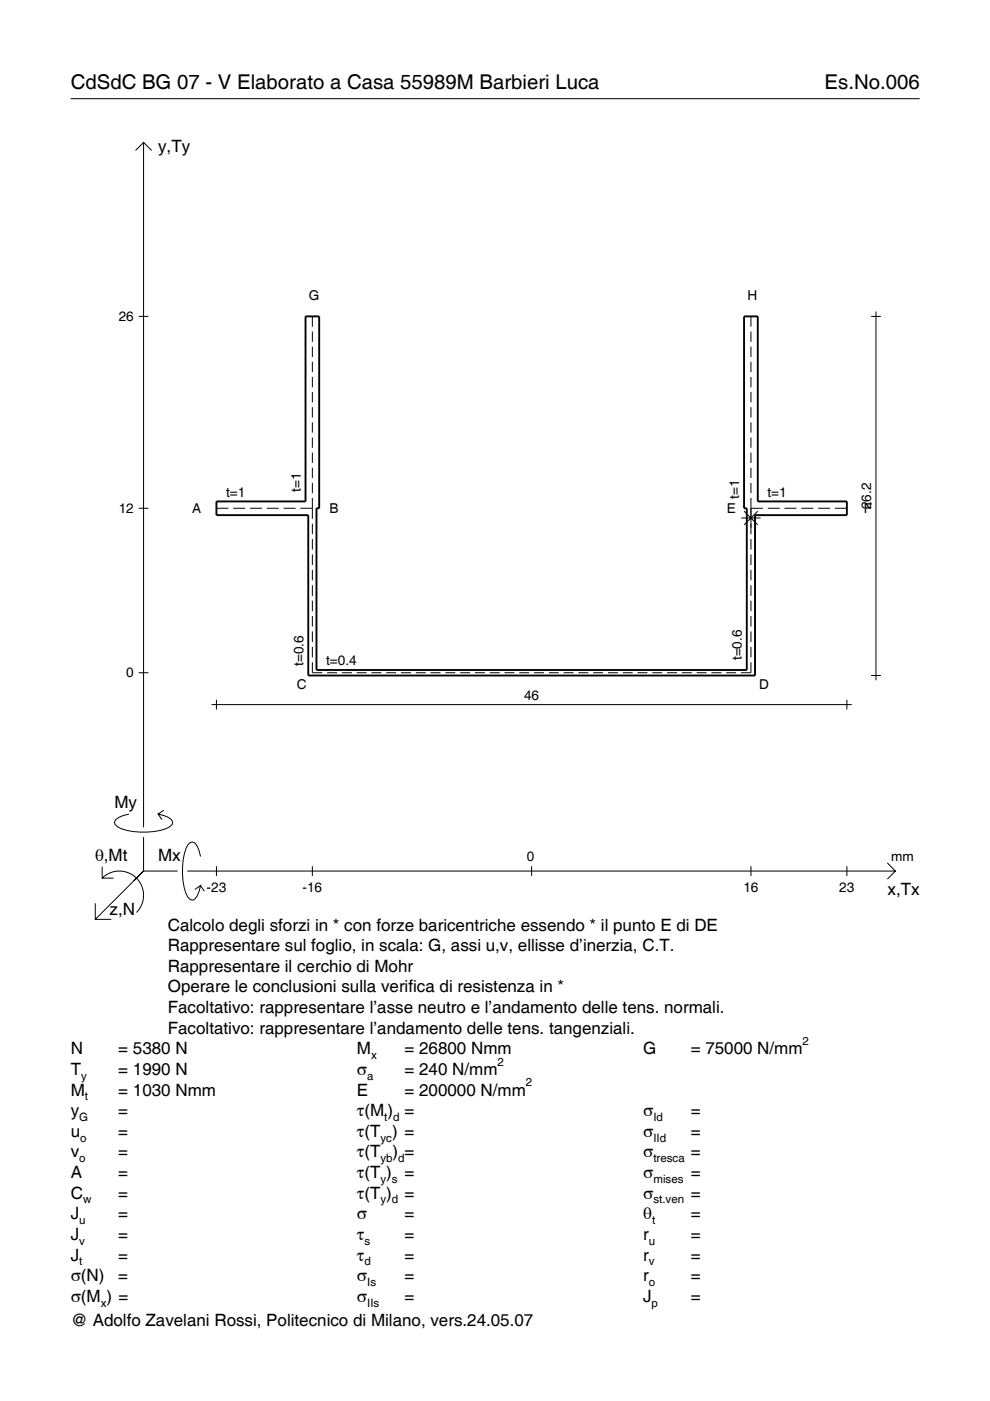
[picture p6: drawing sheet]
<svg xmlns="http://www.w3.org/2000/svg" width="210mm" height="297mm" viewBox="0 0 210 297" stroke-linecap="round" stroke-linejoin="round" font-family="sans-serif">
<g fill="none" stroke="#000" stroke-width=".21">
<path d="M15 20.9h180M28.7 31.9l1.7-1.7 1.8 1.7M30.4 30.2v145.2M29.4 67.1h2.1M66.2 67.1v2.2M66.2 70.3v2.2M66.2 73.5v2.2M66.2 76.7v2.2M66.2 79.9v2.2M159.2 67.1v2.2M159.2 70.3v2.2M159.2 73.5v2.2"/>
<path d="M159.2 76.7v2.2M159.2 79.9v2.2M184.7 67.1h2.1M185.7 66.1v78.1M66.2 83.1v2.2M66.2 86.3v2.2M66.2 89.5v2.2M66.2 92.8v2.1M66.2 96v2.1M66.2 99.2v2.2M159.2 83.1v2.2M159.2 86.3v2.2"/>
<path d="M159.2 89.5v2.2M159.2 92.8v2.1M159.2 96v2.1M159.2 99.2v2.2M29.4 107.8h2.1M45.9 107.8h2.5M49.4 107.8h2.6M53 107.8h2.5M56.6 107.8h2.5M60.1 107.8h2.6M63.7 107.8h2.5M66.2 102.4v2.2"/>
<path d="M66.2 105.6v4.4M66.2 111v2.3M66.2 114.3v2.2M66.2 117.6v2.2M157.2 109.8h4.1M157.8 108.4l2.9 2.9M159.2 107.8h2.5M159.2 102.4v2.2M159.2 105.6v7.7M159.2 114.3v2.2M159.2 117.6v2.2M160.7 108.4l-2.9 2.9"/>
<path d="M162.8 107.8h2.5M166.3 107.8h2.6M169.9 107.8h2.5M173.5 107.8h2.5M177 107.8h2.6M66.2 120.8v2.3M66.2 124.1v2.2M66.2 127.4v2.2M66.2 130.6v2.2M66.2 133.9v2.2M66.2 137.1v2.3M159.2 120.8v2.3"/>
<path d="M159.2 124.1v2.2M159.2 127.4v2.2M159.2 130.6v2.2M159.2 133.9v2.2M159.2 137.1v2.3M29.4 142.6h2.1M44.9 149.4h135.7M45.9 148.4v2M66.2 140.4v2.2h2.1M69.4 142.6h2.1M72.5 142.6h2.1M75.6 142.6h2.1"/>
<path d="M78.8 142.6h2.1M81.9 142.6h2.1M85 142.6h2.1M88.2 142.6h2.1M91.3 142.6h2.1M94.4 142.6h2.1M97.6 142.6h2.1M100.7 142.6h2.1M103.8 142.6h2.1M107 142.6h2.1M110.1 142.6h2.1M113.2 142.6h2.1"/>
<path d="M116.4 142.6h2.1M119.5 142.6h2.1M122.6 142.6h2.1M125.8 142.6h2.1M128.9 142.6h2.1M132 142.6h2.1M135.2 142.6h2.1M138.3 142.6h2.1M141.4 142.6h2.1M144.6 142.6h2.1M147.7 142.6h2.1M150.8 142.6h2.1"/>
<path d="M154 142.6h2.1M159.2 140.4v2.2h-2.1M179.6 148.4v2M184.7 143.2h2.1M27.3 172.6a3.6 3.6 0 0 0-3 1.7l.1 .5a5.7 5.7 0 0 0 3.8 1.5 13.3 13.3 0 0 0 7.8-1l.5-.5 .1-.5a3.6 3.6 0 0 0-3.1-1.7l.8 1.2M30.4 177.5v7.2M34.7 171.8l-1.2 .8M20.2 191.5v3.4h3.4M21.7 186.2a5.1 5.1 0 0 1 7.2 0 5.1 5.1 0 0 1 0 7.3M21.7 183.8v2.4h2.4M30.4 184.7l-10.2 10.2M30.4 184.7l-2 2"/>
<path d="M30.4 184.7h7.2M39.7 184.7h150.1M42.5 181.6a3.6 3.6 0 0 0-1.7-3.1l-.5 .1a5.7 5.7 0 0 0-1.5 3.8 13.3 13.3 0 0 0 1 7.8l.5 .5 .5 .2a3.6 3.6 0 0 0 1.7-3.1l-1.2 .8M42.5 187.8l.8 1.2M45.9 183.7v2M66.2 183.7v2M112.7 183.7v2M159.2 183.7v2M179.6 183.7v2M188.1 183l1.7 1.7-1.7 1.7"/>
</g>
<path d="M64.8 67.1h2.9v40.7h-.6v34.3h91.2v-34.3h-.5v-40.7h2.9v39.2h18.9v2.9h-19.5v34h-94.7v-34h-19.5v-2.9h18.9z" fill="none" stroke="#000" stroke-width=".4"/>
<g font-size="4.3">
<text x="15" y="18.9">CdSdC BG 07 - V Elaborato a Casa 55989M Barbieri Luca</text>
<text x="174.8" y="18.9">Es.No.006</text>
</g>
<g font-size="3.6">
<text x="33.5" y="32.3">y,Ty</text>
<text x="24.3" y="171.3">My</text>
<text x="20.1" y="182.6">θ,Mt</text>
<text x="33.5" y="182.6">Mx</text>
<text x="188.2" y="189.8">x,Tx</text>
<text x="23.2" y="193.9">z,N</text>
<text x="35.6" y="197.3">Calcolo degli sforzi in * con forze baricentriche essendo * il punto E di DE</text>
<text x="35.6" y="201.7">Rappresentare sul foglio, in scala: G, assi u,v, ellisse d’inerzia, C.T.</text>
<text x="35.6" y="206">Rappresentare il cerchio di Mohr</text>
<text x="35.6" y="210.4">Operare le conclusioni sulla verifica di resistenza in *</text>
<text x="35.6" y="214.8">Facoltativo: rappresentare l’asse neutro e l’andamento delle tens. normali.</text>
<text x="35.6" y="219.2">Facoltativo: rappresentare l’andamento delle tens. tangenziali.</text>
<text x="15" y="223.5">N</text>
<text x="15" y="227.9">T</text>
<text x="25.1" y="223.5">= 5380 N</text>
<text x="25.1" y="227.9">= 1990 N</text>
<text x="75.7" y="227.9">σ</text>
<text x="75.7" y="223.5">M</text>
<text x="85.8" y="223.5">= 26800 Nmm</text>
<text x="85.8" y="227.9">= 240 N/mm</text>
<text x="136.4" y="223.5">G</text>
<text x="146.5" y="223.5">= 75000 N/mm</text>
<text x="15" y="232.3">M</text>
<text x="25.1" y="232.3">= 1030 Nmm</text>
<text x="75.7" y="232.3">E</text>
<text x="85.8" y="232.3">= 200000 N/mm</text>
<text x="15" y="236.7">y</text>
<text x="25.1" y="236.7">=</text>
<text x="75.7" y="236.7">τ(M ) =</text>
<text x="136.4" y="236.7">σ</text>
<text x="146.5" y="236.7">=</text>
<text x="15" y="241">u</text>
<text x="15" y="245.4">v</text>
<text x="25.1" y="241">=</text>
<text x="25.1" y="245.4">=</text>
<text x="75.7" y="241">τ(T ) =</text>
<text x="75.7" y="245.4">τ(T</text>
<text x="83.3" y="245.4">) =</text>
<text x="136.4" y="241">σ</text>
<text x="136.4" y="245.4">σ</text>
<text x="146.5" y="241">=</text>
<text x="146.5" y="245.4">=</text>
<text x="15" y="249.8">A</text>
<text x="25.1" y="249.8">=</text>
<text x="75.7" y="249.8">τ(T )</text>
<text x="85.8" y="249.8">=</text>
<text x="136.4" y="249.8">σ</text>
<text x="146.5" y="249.8">=</text>
<text x="15" y="254.2">C</text>
<text x="25.1" y="254.2">=</text>
<text x="75.7" y="254.2">τ(T )</text>
<text x="85.8" y="254.2">=</text>
<text x="136.4" y="254.2">σ</text>
<text x="146.5" y="254.2">=</text>
<text x="15" y="258.5">J</text>
<text x="15" y="262.9">J</text>
<text x="25.1" y="258.5">=</text>
<text x="25.1" y="262.9">=</text>
<text x="75.7" y="258.5">σ</text>
<text x="75.7" y="262.9">τ</text>
<text x="85.8" y="258.5">=</text>
<text x="85.8" y="262.9">=</text>
<text x="136.4" y="258.5">θ</text>
<text x="136.4" y="262.9">r</text>
<text x="146.5" y="258.5">=</text>
<text x="146.5" y="262.9">=</text>
<text x="15" y="267.3">J</text>
<text x="25.1" y="267.3">=</text>
<text x="75.7" y="267.3">τ</text>
<text x="85.8" y="267.3">=</text>
<text x="136.4" y="267.3">r</text>
<text x="146.5" y="267.3">=</text>
<text x="15" y="271.7">σ(N)</text>
<text x="25.1" y="271.7">=</text>
<text x="75.7" y="271.7">σ</text>
<text x="85.8" y="271.7">=</text>
<text x="136.4" y="271.7">r</text>
<text x="146.5" y="271.7">=</text>
<text x="15" y="276">σ(M ) =</text>
<text x="15" y="281.2">@ Adolfo Zavelani Rossi, Politecnico di Milano, vers.24.05.07</text>
<text x="75.7" y="276">σ</text>
<text x="85.8" y="276">=</text>
<text x="136.4" y="276">J</text>
<text x="146.5" y="276">=</text>
</g>
<g font-size="2.9">
<text x="65.5" y="63.6">G</text>
<text x="158.5" y="63.6">H</text>
<text x="25.2" y="68.1">26</text>
<text x="47.9" y="105.3">t=1</text>
<text x="63.7" y="104.3" transform="rotate(-90 63.7 104.3)">t=1</text>
<text x="156.7" y="105.7" transform="rotate(-90 156.7 105.7)">t=1</text>
<text x="162.7" y="105.3">t=1</text>
<text x="184.7" y="108" transform="rotate(-90 184.7 108)">26.2</text>
<text x="25.2" y="108.8">12</text>
<text x="40.8" y="108.7">A</text>
<text x="69.9" y="108.7">B</text>
<text x="154.1" y="108.7">E</text>
<text x="183.2" y="108.7">F</text>
<text x="26.8" y="143.6">0</text>
<text x="64.3" y="141.2" transform="rotate(-90 64.3 141.2)">t=0.6</text>
<text x="69.2" y="141">t=0.4</text>
<text x="157.3" y="140" transform="rotate(-90 157.3 140)">t=0.6</text>
<text x="63" y="146.1">C</text>
<text x="111.1" y="148.4">46</text>
<text x="161" y="146.1">D</text>
<text x="111.7" y="182.6">0</text>
<text x="189" y="182.6">mm</text>
<text x="43.8" y="189.1">-23</text>
<text x="64.1" y="189.1">-16</text>
<text x="157.6" y="189.1">16</text>
<text x="178" y="189.1">23</text>
</g>
<g font-size="2.4">
<text x="170.2" y="221.5">2</text>
<text x="78.7" y="224.5">x</text>
<text x="105.5" y="225.9">2</text>
<text x="17.2" y="228.9">y</text>
<text x="18" y="233.3">t</text>
<text x="77.9" y="228.9">a</text>
<text x="111.5" y="230.3">2</text>
<text x="16.8" y="237.7">G</text>
<text x="81.5" y="237.7">t d</text>
<text x="138.5" y="237.7">Id</text>
<text x="17" y="242">o</text>
<text x="80.7" y="242">yc</text>
<text x="138.5" y="242">IId</text>
<text x="16.8" y="246.4">o</text>
<text x="80.7" y="246.4">yb d</text>
<text x="80.7" y="250.8">y s</text>
<text x="138.5" y="246.4">tresca</text>
<text x="138.5" y="250.8">mises</text>
<text x="17.6" y="255.2">w</text>
<text x="80.7" y="255.2">y d</text>
<text x="138.5" y="255.2">st.ven</text>
<text x="16.8" y="259.5">u</text>
<text x="16.8" y="263.9">v</text>
<text x="77.3" y="263.9">s</text>
<text x="137.6" y="263.9">u</text>
<text x="138.2" y="259.5">t</text>
<text x="16.8" y="268.3">t</text>
<text x="77.3" y="268.3">d</text>
<text x="137.6" y="268.3">v</text>
<text x="77.9" y="272.7">Is</text>
<text x="137.6" y="272.7">o</text>
<text x="21.4" y="277">x</text>
<text x="77.9" y="277">IIs</text>
<text x="138.2" y="277">p</text>
</g>
</svg>
